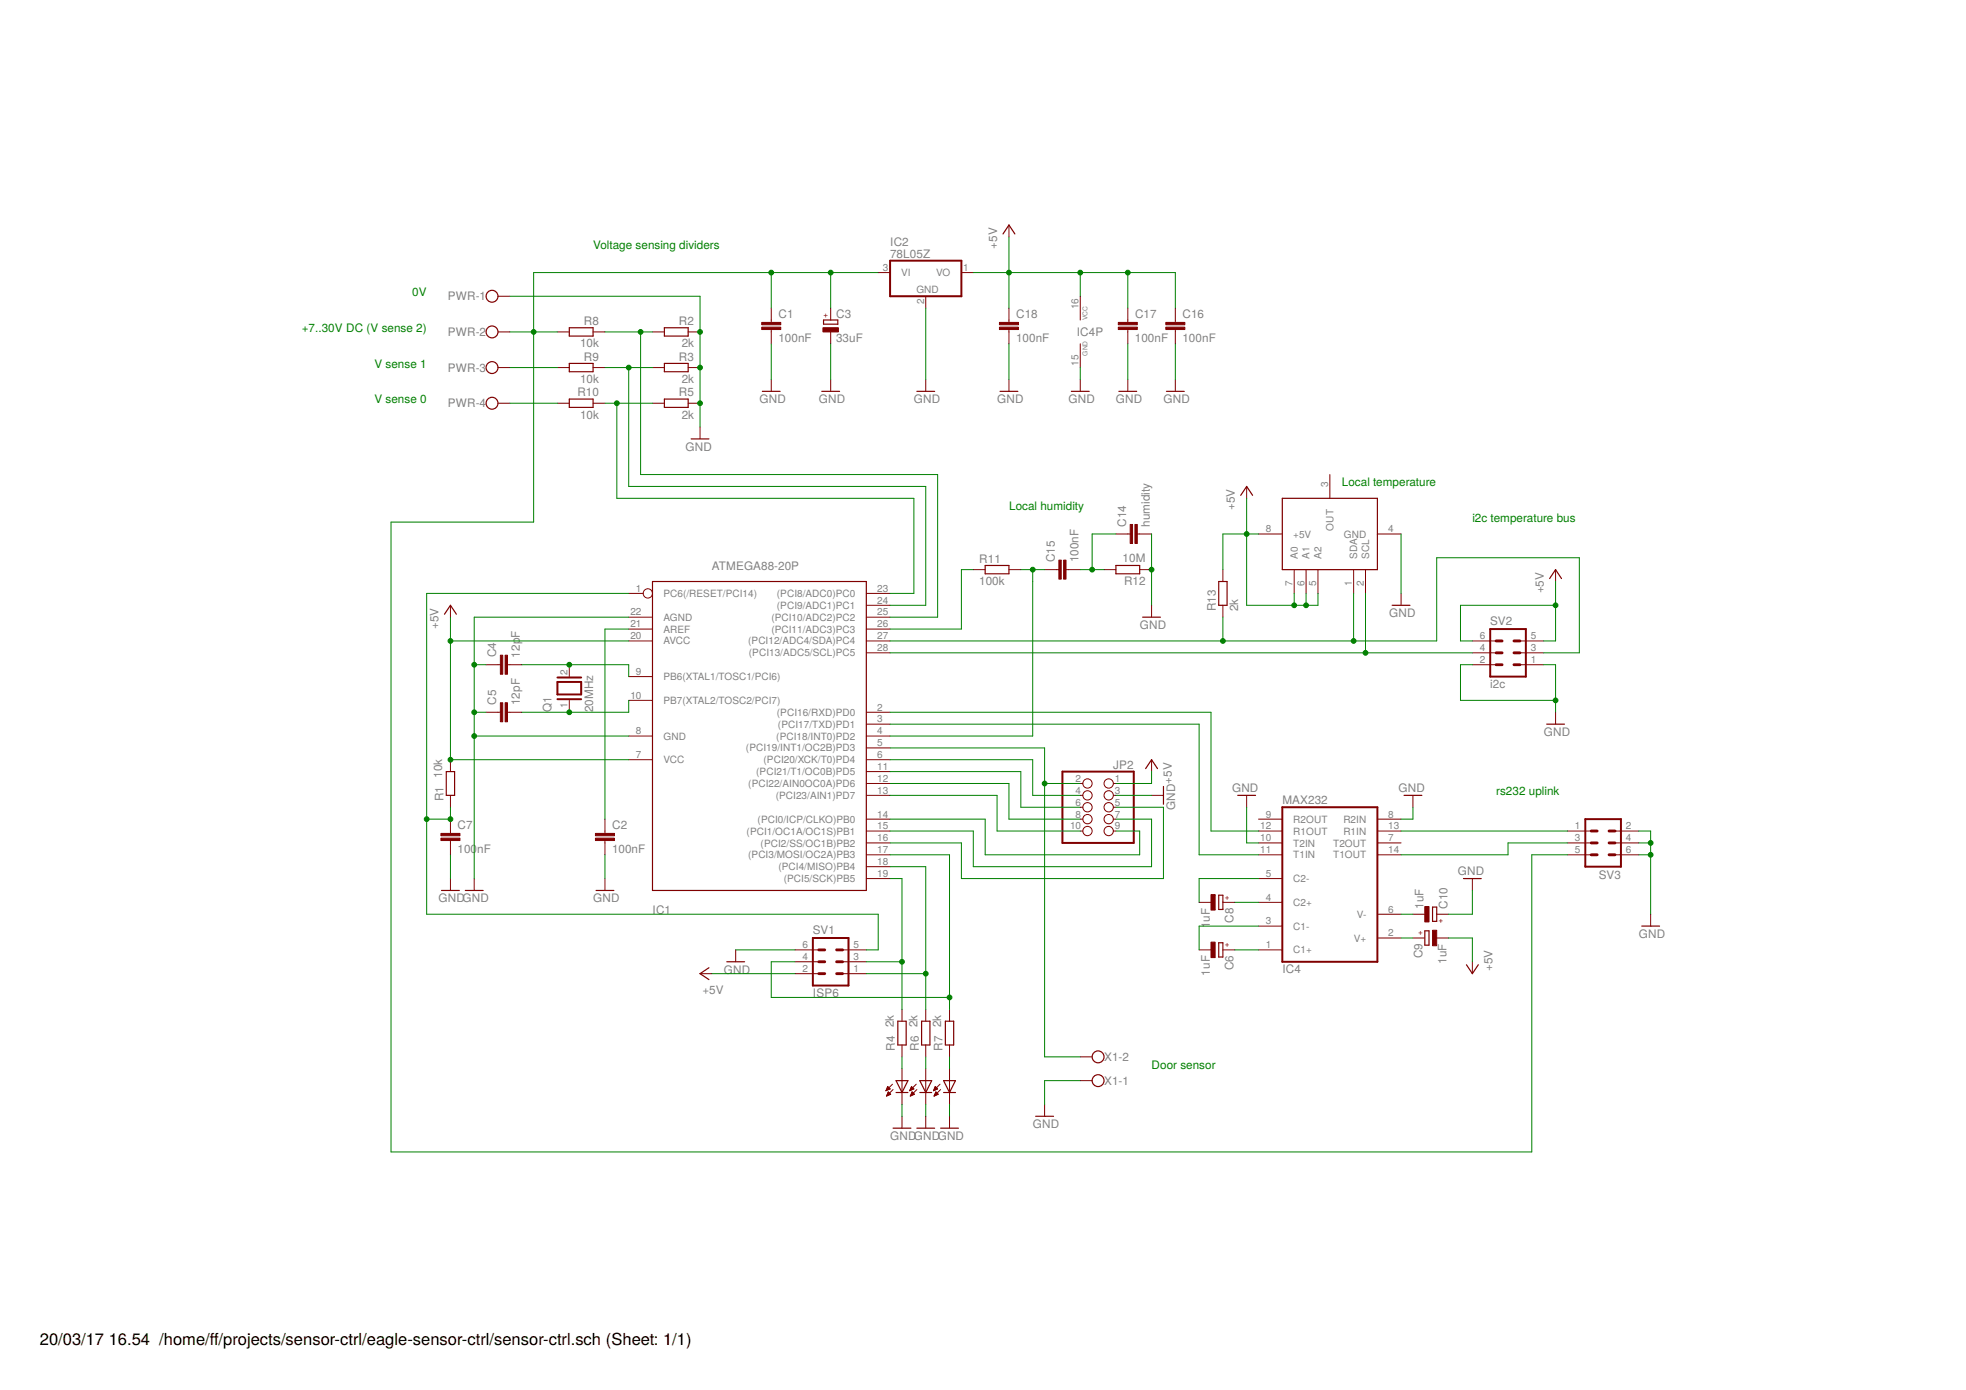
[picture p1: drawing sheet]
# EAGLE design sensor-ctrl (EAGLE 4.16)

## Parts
C1  100nF  C-EU050-025X075  [C050-025X075]
C2  100nF  C-EU050-025X075  [C050-025X075]
C3  33uF  CPOL-EUE2.5-7  [E2,5-7]
C4  12pF  C-EU025-024X044  [C025-024X044]
C5  12pF  C-EU025-024X044  [C025-024X044]
C6  1uF  CPOL-EUE2,5-6E  [E2,5-6E]
C7  100nF  C-EU050-025X075  [C050-025X075]
C8  1uF  CPOL-EUE2,5-6E  [E2,5-6E]
C9  1uF  CPOL-EUE2,5-6E  [E2,5-6E]
C10  1uF  CPOL-EUE2,5-6E  [E2,5-6E]
C14  humidity  C-EU025-060X050  [C025-060X050]
C15  100nF  C-EU050-025X075  [C050-025X075]
C16  100nF  C-EU050-025X075  [C050-025X075]
C17  100nF  C-EU050-025X075  [C050-025X075]
C18  100nF  C-EU050-025X075  [C050-025X075]
IC1  ATMEGA88-20P  [DIL28-3]
IC2  78L05Z  [TO92]
IC4  MAX232  [DIL16]
JP2  PINHD-2X5  [2X05]
LED2  LED3MM  [LED3MM]
LED3  LED3MM  [LED3MM]
LED4  LED3MM  [LED3MM]
PWR  W237-4  [W237-4]
Q1  20MHz  XTAL/S  [QS]
R1  10k  R-EU_0204/2V  [0204V]
R2  2k  R-EU_0204/2V  [0204V]
R3  2k  R-EU_0204/2V  [0204V]
R4  2k  R-EU_0204/2V  [0204V]
R5  2k  R-EU_0204/2V  [0204V]
R6  2k  R-EU_0204/2V  [0204V]
R7  2k  R-EU_0204/2V  [0204V]
R8  10k  R-EU_0204/2V  [0204V]
R9  10k  R-EU_0204/2V  [0204V]
R10  10k  R-EU_0204/2V  [0204V]
R11  100k  R-EU_0204/2V  [0204V]
R12  10M  R-EU_0204/2V  [0204V]
R13  2k  R-EU_0204/2V  [0204V]
SV1  ISP6  MA03-2  [MA03-2]
SV2  i2c  MA03-2  [MA03-2]
SV3  MA03-2  [MA03-2]
U$5  LM75  [SO8]
X1  W237-102  [W237-102]

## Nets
+5V: C9.- C16.1 C17.1 C18.1 IC1.7(VCC) IC1.20(AVCC) IC2.1(VO) IC4.16(VCC) JP2.1 R1.2 R13.2 SV1.2 SV2.5 SV2.6 U$5.5(A2) U$5.6(A1) U$5.7(A0) U$5.8(+5V)
GND: C1.2 C2.2 C3.- C4.1 C5.1 C7.2 C10.+ C14.2 C16.2 C17.2 C18.2 IC1.8(GND) IC1.22(AGND) IC2.2(GND) IC4.8(R2IN) IC4.10(T2IN) IC4.15(GND) JP2.3 LED2.K(C) LED3.K(C) LED4.K(C) PWR.1 R2.1 R3.1 R5.1 R12.1 SV1.6 SV2.1 SV2.2 SV3.2 SV3.4 SV3.6 U$5.4(GND) X1.1
HMM: IC1.17((PCI3/MOSI/OC2A)PB3) R7.2 SV1.4
N$1: C7.1 IC1.1(PC6(/RESET/PCI14)) R1.1 SV1.5
N$2: IC1.19((PCI5/SCK)PB5) R4.2 SV1.3
N$3: IC1.18((PCI4/MISO)PB4) R6.2 SV1.1
N$4: C5.2 IC1.10(PB7(XTAL2/TOSC2/PCI7)) Q1.1
N$5: IC1.2((PCI16/RXD)PD0) IC4.12(R1OUT)
N$6: IC1.3((PCI17/TXD)PD1) IC4.11(T1IN)
N$7: C4.2 IC1.9(PB6(XTAL1/TOSC1/PCI6)) Q1.2
N$8: IC1.16((PCI2/SS/OC1B)PB2) JP2.5
N$9: IC1.26((PCI11/ADC3)PC3) R11.1
N$10: IC1.15((PCI1/OC1A/OC1S)PB1) JP2.7
N$11: IC1.14((PCI0/ICP/CLKO)PB0) JP2.9
N$12: IC1.13((PCI23/AIN1)PD7) JP2.10
N$13: IC1.12((PCI22/AIN0OC0A)PD6) JP2.8
N$14: IC1.5((PCI19/INT1/OC2B)PD3) JP2.2 X1.2
N$15: C9.+ IC4.2(V+)
N$16: C10.- IC4.6(V-)
N$17: C6.+ IC4.1(C1+)
N$18: IC1.27((PCI12/ADC4/SDA)PC4) R13.1 SV2.3 U$5.1(SDA)
N$19: C6.- IC4.3(C1-)
N$20: C8.- IC4.5(C2-)
N$21: C8.+ IC4.4(C2+)
N$22: C2.1 IC1.21(AREF)
N$23: IC1.6((PCI20/XCK/T0)PD4) JP2.4
N$24: IC1.11((PCI21/T1/OC0B)PD5) JP2.6
N$25: C15.1 IC1.4((PCI18/INT0)PD2) R11.2
N$26: IC1.28((PCI13/ADC5/SCL)PC5) SV2.4 U$5.2(SCL)
N$27: PWR.4 R10.2
N$28: IC1.25((PCI10/ADC2)PC2) R2.2 R8.1
N$29: PWR.3 R9.2
N$30: C14.1 C15.2 R12.2
N$33: IC1.23((PCI8/ADC0)PC0) R5.2 R10.1
N$34: LED2.A R4.1
N$35: LED3.A R6.1
N$36: LED4.A R7.1
N$38: IC4.14(T1OUT) SV3.3
N$65: IC1.24((PCI9/ADC1)PC1) R3.2 R9.1
N$67: C1.1 C3.+ IC2.3(VI) PWR.2 R8.2 SV3.5
RX: IC4.13(R1IN) SV3.1
Unconnected: IC4.7(T2OUT) IC4.9(R2OUT) U$5.3(OUT)

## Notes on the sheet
- Voltage sensing dividers
- 0V
- +7..30V DC (V sense 2)
- V sense 1
- V sense 0
- Local temperature
- Local humidity
- i2c temperature bus
- rs232 uplink
- Door sensor
